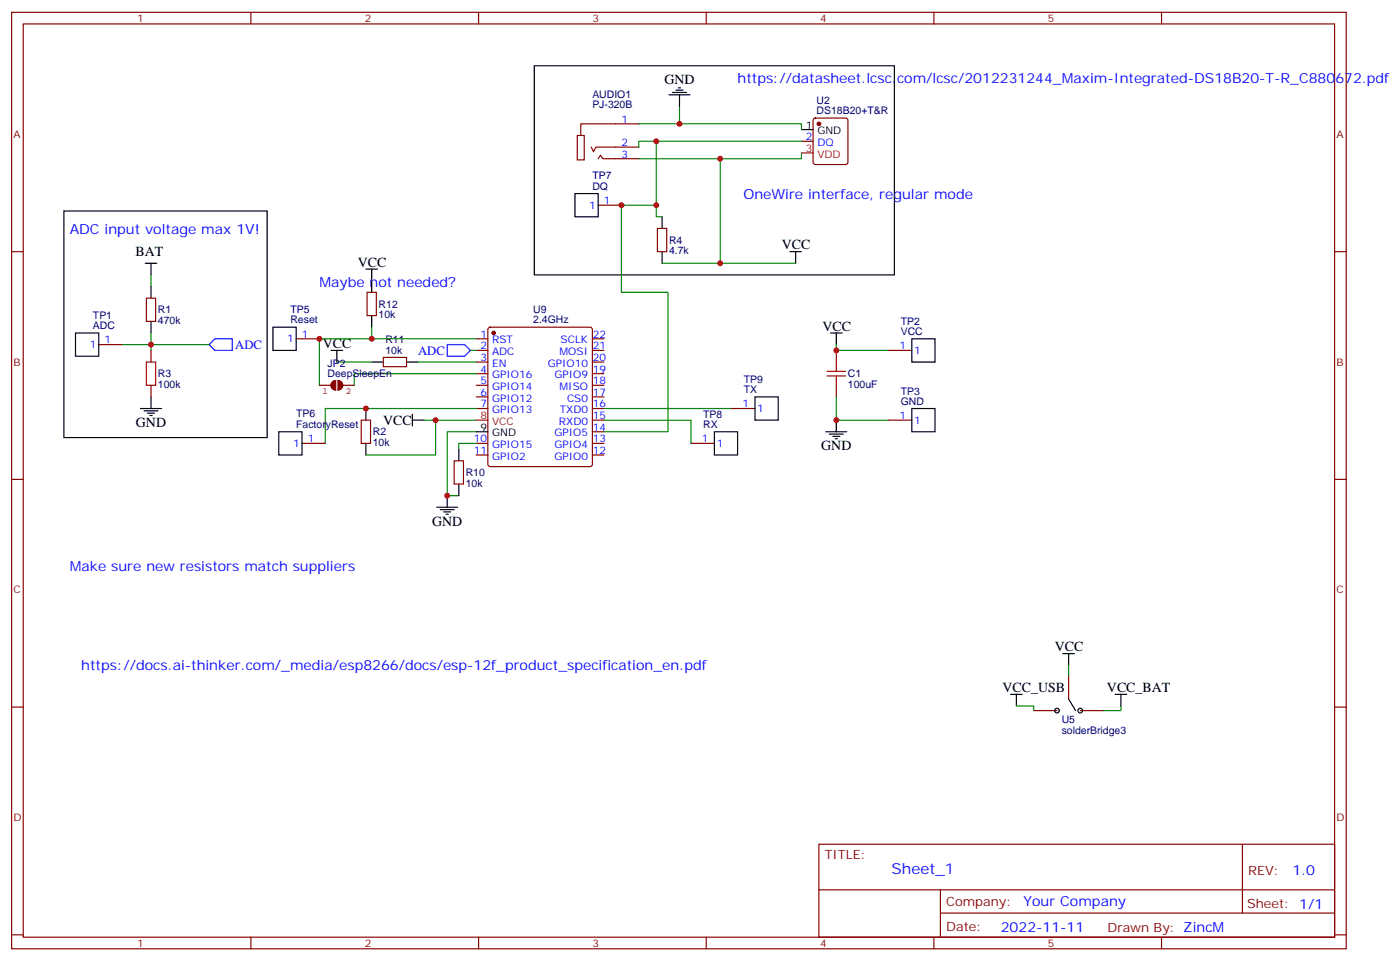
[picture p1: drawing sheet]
<svg xmlns="http://www.w3.org/2000/svg" width="425mm" height="292mm" viewBox="0 0 425 292" stroke-linecap="round" stroke-linejoin="round" font-family="sans-serif">
<g fill="none" stroke="#870000" stroke-width=".35">
<path d="M3.5 3.7h405.4v284.4h-405.4zM7.1 7.3h398.2v277.3h-398.2zM76.2 3.7v3.6M145.3 3.7v3.6M214.5 3.7v3.6M283.6 3.7v3.6M352.8 3.7v3.6M194 37.6h-17.6v3.5M247.2 36l.4-.2h9.2l.5 .2 .2 .5v12.7l-.2 .5-.5 .3h-9.2l-.4-.3-.3-.5v-12.7zM175.3 41.1h2.1v7.4h-2.1zM179.6 44.7l.7 1.4 .7-1.4h13M181.7 48.2l.7-1.1 .7 1.1h10.9"/>
<path d="M243.4 42.9h3.5M3.5 76.4h3.6M181.7 62.3h7M199.7 69.4h2.8v7h-2.8zM405.3 76.4h3.6M44.4 90.5h2.9v7.1h-2.9zM111.5 88.8h2.8v7h-2.8zM148.4 99.5l.5-.2h30.3l.5 .2 .2 .5v41l-.2 .5-.5 .2h-30.3l-.5-.3-.2-.4v-41zM30 104.6h7M45.9 106.4v3.5M45.9 117v3.5M90 102.9h7"/>
<path d="M116.4 108.5h7.1v2.8h-7.1zM144.6 102.9h3.6M144.6 106.4h3.6M144.6 109.9h3.6M144.6 113.5h3.6M144.6 117h3.6M179.9 102.9h3.5M179.9 106.4h3.5M179.9 109.9h3.5M179.9 113.5h3.5M179.9 117h3.5M254 106.4v3.5"/>
<path d="M254 117v3.5M269.9 106.4h7M91.7 134.6h7.1M109.7 127.6h2.8v7h-2.8zM137.9 139.9h2.9v7.1h-2.9zM144.6 120.5h3.6M144.6 124h3.6M144.6 134.6h3.6M144.6 138.1h3.6M179.9 120.5h3.5M179.9 124h3.5M179.9 134.6h3.5"/>
<path d="M179.9 138.1h3.5M179.9 131.1h3.5M179.9 127.6h3.5M209.9 134.6h7.1M222.2 124h7.1M269.9 127.6h7M3.5 145.6h3.6M405.3 145.6h3.6M3.5 214.7h3.6M314 215.8h7M324.6 205.2v7M328.1 215.8h7"/>
<path d="M405.3 214.7h3.6M248.7 256.3h156.6v28.3h-156.6zM377.3 256.4v20.8M248.7 270.2h156.5M285.6 277.2h119.6M285.6 270.2v14.1M3.5 283.8h3.6M76.2 284.6v3.5M145.3 284.6v3.5M214.5 284.6v3.5M283.6 284.6v3.5M352.8 284.6v3.5"/>
<path d="M405.3 283.8h3.6"/>
</g>
<g fill="#870000" stroke="#870000" stroke-width=".35">
<circle cx="248.7" cy="37.6" r=".53"/>
<circle cx="149.9" cy="101.1" r=".53"/>
</g>
<g fill="none" stroke="#000" stroke-width=".35">
<path d="M162.3 20h109.3v63.5h-109.3zM203.2 28.8h6.3M204.3 28.1h4.2M205.3 27.4h2.1M206 26.7h.7M206.4 28.8v3.5M243.4 39.4h3.5M174.6 58.8h7.1v7h-7.1zM19.4 64.1h61.7v68.8h-61.7zM44.1 79.9h3.5M45.9 79.9v3.6M201.1 65.8v3.6"/>
<path d="M201.1 76.4v3.5M239.9 76.4h3.5M241.7 76.4v3.5M45.9 87v3.5M45.9 97.6v3.5M82.9 99.3h7.1v7.1h-7.1zM111.1 81.7h3.6M112.9 81.7v7.1M112.9 95.8v3.5M22.9 101.1h7.1v7.1h-7.1zM100.5 106.4h3.6M102.3 106.4v3.5"/>
<path d="M112.9 109.9h3.5M123.5 109.9h3.5M252.2 101.1h3.6M254 101.1v3.5M276.9 102.9h7.1v7h-7.1zM42.7 124h6.3M43.7 124.7h4.3M44.8 125.4h2.1M45.5 126.2h.7M45.9 120.5v3.5M84.7 131.1h7v7h-7zM111.1 124v3.6"/>
<path d="M111.1 134.6v3.5M125.2 127.6h3.6M125.2 125.8v3.5M139.3 136.4v3.5M144.6 131.1h3.6M217 131.1h7v7h-7zM229.3 120.5h7.1v7.1h-7.1zM250.8 131.1h6.4M251.9 131.8h4.2M252.9 132.5h2.2M253.6 133.2h.8M254 127.6v3.5"/>
<path d="M276.9 124h7.1v7.1h-7.1zM132.6 154h6.4M133.7 154.7h4.2M134.8 155.4h2.1M135.5 156.1h.7M135.8 150.5v3.5M139.3 147v3.5M322.8 198.5h3.5M324.6 198.5v3.5M306.9 210.8h3.5M308.7 210.8v3.5M324.6 212.2l2.1 3.6"/>
<path d="M338.7 210.8h3.5M340.4 210.8v3.5"/>
<circle cx="321" cy="215.8" r=".71"/>
<circle cx="328.1" cy="215.8" r=".71"/>
</g>
<path d="M243.4 46.4h3.5M144.6 127.6h3.6" fill="none" stroke="#f00" stroke-width=".35"/>
<g fill="none" stroke="#008700" stroke-width=".35">
<path d="M194 37.6h49.4v1.8M206.4 32.3v5.3M199.3 42.9v22.9h1.8M218.7 48.2v31.7M243.4 46.4v1.8h-49.4M243.4 42.9h-49.4v1.8M199.3 62.3h-10.6v26.5h14.1v42.3h-19.4M201.1 79.9h40.6M45.9 83.5v3.5M112.9 99.3v3.6M37 104.6h26.5M45.9 101.1v5.3"/>
<path d="M102.3 109.9h10.6M127 109.9h17.6M142.9 106.4h1.7M144.6 113.5h-37v3.5M144.6 102.9h-47.6v14.1M254 104.6v1.8h15.9M128.8 127.6h15.8M132.3 127.6v10.5h-21.2M144.6 131.1h-8.8v19.4h3.5M144.6 134.6h-5.3v1.8M144.6 124h-45.8v10.6M183.4 127.6h26.5v7"/>
<path d="M183.4 124h38.8M254 120.5v7.1h15.9M308.7 214.3h5.3v1.5M324.6 202v3.2M340.4 214.3v1.5h-5.3"/>
</g>
<path d="M65.3 102.9h5.3v3.5h-5.3l-1.8-1.8zM135.8 104.6h5.3l1.8 1.8-1.8 1.8h-5.3z" fill="none" stroke="#00f" stroke-width=".35"/>
<path d="M44.4 109.9h2.9v7.1h-2.9zM251.2 112.7h5.6M251.2 114.2h5.6M254 109.9v2.8M254 114.2v2.8" fill="none" stroke="#a10000" stroke-width=".35"/>
<g fill="#850000" stroke="#850000" stroke-width=".35">
<path d="M101.1 115.8l.9-.2v2.8a1.41 1.41 0 0 1-1.4-1 1.41 1.41 0 0 1 .5-1.6z"/>
<path d="M102.7 115.6a1.41 1.41 0 0 1 1.4 1.4 1.41 1.41 0 0 1-1.4 1.4z"/>
</g>
<path d="M97 117h3.5M101.1 115.8l.9-.2v2.8a1.41 1.41 0 0 1-1.4-1 1.41 1.41 0 0 1 .5-1.6zM102.7 115.6a1.41 1.41 0 0 1 1.4 1.4 1.41 1.41 0 0 1-1.4 1.4zM104.1 117h3.5" fill="none" stroke="#850000" stroke-width=".35"/>
<g fill="#c00">
<circle cx="199.3" cy="42.9" r=".88"/>
<circle cx="206.4" cy="37.6" r=".88"/>
<circle cx="45.9" cy="104.6" r=".88"/>
<circle cx="112.9" cy="102.9" r=".88"/>
<circle cx="218.7" cy="48.2" r=".88"/>
<circle cx="254" cy="106.4" r=".88"/>
<circle cx="254" cy="127.6" r=".88"/>
<circle cx="199.3" cy="62.3" r=".88"/>
<circle cx="218.7" cy="79.9" r=".88"/>
<circle cx="97" cy="102.9" r=".88"/>
<circle cx="188.7" cy="62.3" r=".88"/>
<circle cx="135.8" cy="150.5" r=".88"/>
<circle cx="111.1" cy="124" r=".88"/>
<circle cx="132.3" cy="127.6" r=".88"/>
</g>
<text font-size="4.6" fill="#00f" x="270.8" y="265.4">Sheet_1</text>
<g font-size="4.2">
<text x="201.8" y="25.5">GND</text>
<text x="41.2" y="77.8">BAT</text>
<text x="237.4" y="75.7">VCC</text>
<text x="108.7" y="81">VCC</text>
<text x="249.8" y="100.4">VCC</text>
<text x="98.1" y="105.7">VCC</text>
<text x="41.3" y="129.7">GND</text>
<text x="116.4" y="129">VCC</text>
<text x="249.4" y="136.7">GND</text>
<text x="131.2" y="159.7">GND</text>
<text x="320.3" y="197.8">VCC</text>
<text x="304.4" y="210.1">VCC_USB</text>
<text x="336.2" y="210.1">VCC_BAT</text>
</g>
<g font-size="4.2" fill="#00f">
<text x="224" y="25.3">https://datasheet.lcsc.com/lcsc/2012231244_Maxim-Integrated-DS18B20-T-R_C880672.pdf</text>
<text x="225.8" y="60.5">OneWire interface, regular mode</text>
<text x="21.2" y="71.1">ADC input voltage max 1V!</text>
<text x="97" y="87">Maybe not needed?</text>
<text x="21.2" y="173.4">Make sure new resistors match suppliers</text>
<text x="24.7" y="203.4">https://docs.ai-thinker.com/_media/esp8266/docs/esp-12f_product_specification_en.pdf</text>
<text x="392.5" y="265.6">1.0</text>
<text x="310.9" y="275.2">Your Company</text>
<text x="304" y="283">2022-11-11</text>
</g>
<g font-size="3.9" fill="#00f">
<text x="71.4" y="105.8">ADC</text>
<text x="127" y="107.7">ADC</text>
</g>
<g font-size="3.9" fill="#800">
<text x="250.5" y="260.9">TITLE:</text>
<text x="379.1" y="265.6">REV:</text>
<text x="287.4" y="275.1">Company:</text>
<text x="378.7" y="275.7">Sheet: 1/1</text>
<text x="287.4" y="282.8">Date:</text>
<text x="336.4" y="282.9">Drawn By: ZincM</text>
</g>
<g font-size="3.2" fill="#800">
<text x="41.6" y="6.7">1</text>
<text x="110.8" y="6.7">2</text>
<text x="179.9" y="6.7">3</text>
<text x="249.1" y="6.7">4</text>
<text x="318.2" y="6.7">5</text>
<text x="4.1" y="41.8">A</text>
<text x="405.9" y="41.8">A</text>
<text x="4.1" y="111">B</text>
<text x="405.9" y="111">B</text>
<text x="4.1" y="180.1">C</text>
<text x="405.9" y="180.1">C</text>
<text x="4.1" y="249.3">D</text>
<text x="405.9" y="249.3">D</text>
<text x="41.6" y="287.5">1</text>
<text x="110.8" y="287.5">2</text>
<text x="179.9" y="287.5">3</text>
<text x="249.1" y="287.5">4</text>
<text x="318.2" y="287.5">5</text>
</g>
<g font-size="3.2" fill="#000080">
<text x="179.9" y="29.7">AUDIO1</text>
<text x="179.9" y="32.9">PJ-320B</text>
<text x="248" y="34.7">DS18B20+T&amp;R</text>
<text x="248" y="31.5">U2</text>
<text x="179.9" y="57.6">DQ</text>
<text x="179.9" y="54.4">TP7</text>
<text x="203.2" y="77.2">4.7k</text>
<text x="203.2" y="74">R4</text>
<text x="48" y="95.2">R1</text>
<text x="88.2" y="95">TP5</text>
<text x="115" y="93.4">R12</text>
<text x="161.9" y="94.9">U9</text>
<text x="28.2" y="99.9">ADC</text>
<text x="28.2" y="96.7">TP1</text>
<text x="48" y="98.4">470k</text>
<text x="88.2" y="98.2">Reset</text>
<text x="115" y="96.6">10k</text>
<text x="161.9" y="98.1">2.4GHz</text>
<text x="273.6" y="101.8">VCC</text>
<text x="273.6" y="98.6">TP2</text>
<text x="117" y="107.5">10k</text>
<text x="117" y="104.3">R11</text>
<text x="99.5" y="111.3">JP2</text>
<text x="48" y="117.8">100k</text>
<text x="48" y="114.6">R3</text>
<text x="99.5" y="114.5">DeepSleepEn</text>
<text x="225.9" y="119.5">TX</text>
<text x="225.9" y="116.3">TP9</text>
<text x="257.5" y="117.8">100uF</text>
<text x="257.5" y="114.6">C1</text>
<text x="273.6" y="119.8">TP3</text>
<text x="273.6" y="123">GND</text>
<text x="90" y="129.9">FactoryReset</text>
<text x="90" y="126.7">TP6</text>
<text x="213.6" y="130">RX</text>
<text x="213.6" y="126.9">TP8</text>
<text x="113.2" y="135.4">10k</text>
<text x="113.2" y="132.2">R2</text>
<text x="141.5" y="147.8">10k</text>
<text x="141.5" y="144.6">R10</text>
<text x="322.5" y="219.6">U5</text>
<text x="322.5" y="222.8">solderBridge3</text>
</g>
<g font-size="3.2" fill="#00f">
<text x="188.7" y="37.3">1</text>
<text x="188.7" y="44.3">2</text>
<text x="188.7" y="47.8">3</text>
<text x="244.8" y="42.5">2</text>
<text x="248.2" y="44.3">DQ</text>
<text x="179" y="63.4">1</text>
<text x="183.4" y="61.9">1</text>
<text x="27.3" y="105.7">1</text>
<text x="31.7" y="104.3">1</text>
<text x="87.2" y="103.9">1</text>
<text x="91.7" y="102.5">1</text>
<text x="146" y="102.5">1</text>
<text x="146" y="106">2</text>
<text x="149.5" y="104.3">RST</text>
<text x="149.5" y="107.8">ADC</text>
<text x="169.9" y="107.8">MOSI</text>
<text x="170.3" y="104.3">SCLK</text>
<text x="180.1" y="106">21</text>
<text x="180.1" y="102.5">22</text>
<text x="273.1" y="106">1</text>
<text x="277.6" y="107.5">1</text>
<text x="146" y="109.6">3</text>
<text x="146" y="113.1">4</text>
<text x="149.5" y="111.3">EN</text>
<text x="166.4" y="111.3">GPIO10</text>
<text x="180.1" y="113.1">19</text>
<text x="180.1" y="109.6">20</text>
<text x="146" y="116.6">5</text>
<text x="149.5" y="114.9">GPIO16</text>
<text x="149.5" y="118.4">GPIO14</text>
<text x="168.4" y="114.9">GPIO9</text>
<text x="169.9" y="118.4">MISO</text>
<text x="180.1" y="116.6">18</text>
<text x="146" y="120.2">6</text>
<text x="146" y="123.7">7</text>
<text x="149.5" y="121.9">GPIO12</text>
<text x="149.5" y="125.4">GPIO13</text>
<text x="170" y="125.4">TXD0</text>
<text x="172.2" y="121.9">CS0</text>
<text x="180.1" y="123.7">16</text>
<text x="180.1" y="120.2">17</text>
<text x="225.5" y="123.7">1</text>
<text x="230" y="125.1">1</text>
<text x="169.8" y="129">RXD0</text>
<text x="180.1" y="130.7">14</text>
<text x="180.1" y="127.2">15</text>
<text x="273.1" y="127.2">1</text>
<text x="277.6" y="128.6">1</text>
<text x="89" y="135.7">1</text>
<text x="93.5" y="134.3">1</text>
<text x="144" y="134.3">10</text>
<text x="144" y="137.8">11</text>
<text x="149.5" y="136">GPIO15</text>
<text x="168.4" y="136">GPIO4</text>
<text x="168.4" y="132.5">GPIO5</text>
<text x="180.1" y="137.8">12</text>
<text x="180.1" y="134.3">13</text>
<text x="213.2" y="134.3">1</text>
<text x="217.7" y="135.7">1</text>
<text x="149.5" y="139.6">GPIO2</text>
<text x="168.4" y="139.6">GPIO0</text>
</g>
<g font-size="3.2">
<text x="244.8" y="39">1</text>
<text x="248.2" y="40.8">GND</text>
<text x="146" y="130.7">9</text>
<text x="149.5" y="132.5">GND</text>
</g>
<g font-size="3.2" fill="#f00">
<text x="244.8" y="46.1">3</text>
<text x="248.2" y="47.8">VDD</text>
<text x="146" y="127.2">8</text>
<text x="149.5" y="129">VCC</text>
</g>
<g font-size="2.8" fill="#840000">
<text x="97.9" y="119.6">1</text>
<text x="105" y="119.6">2</text>
</g>
</svg>
